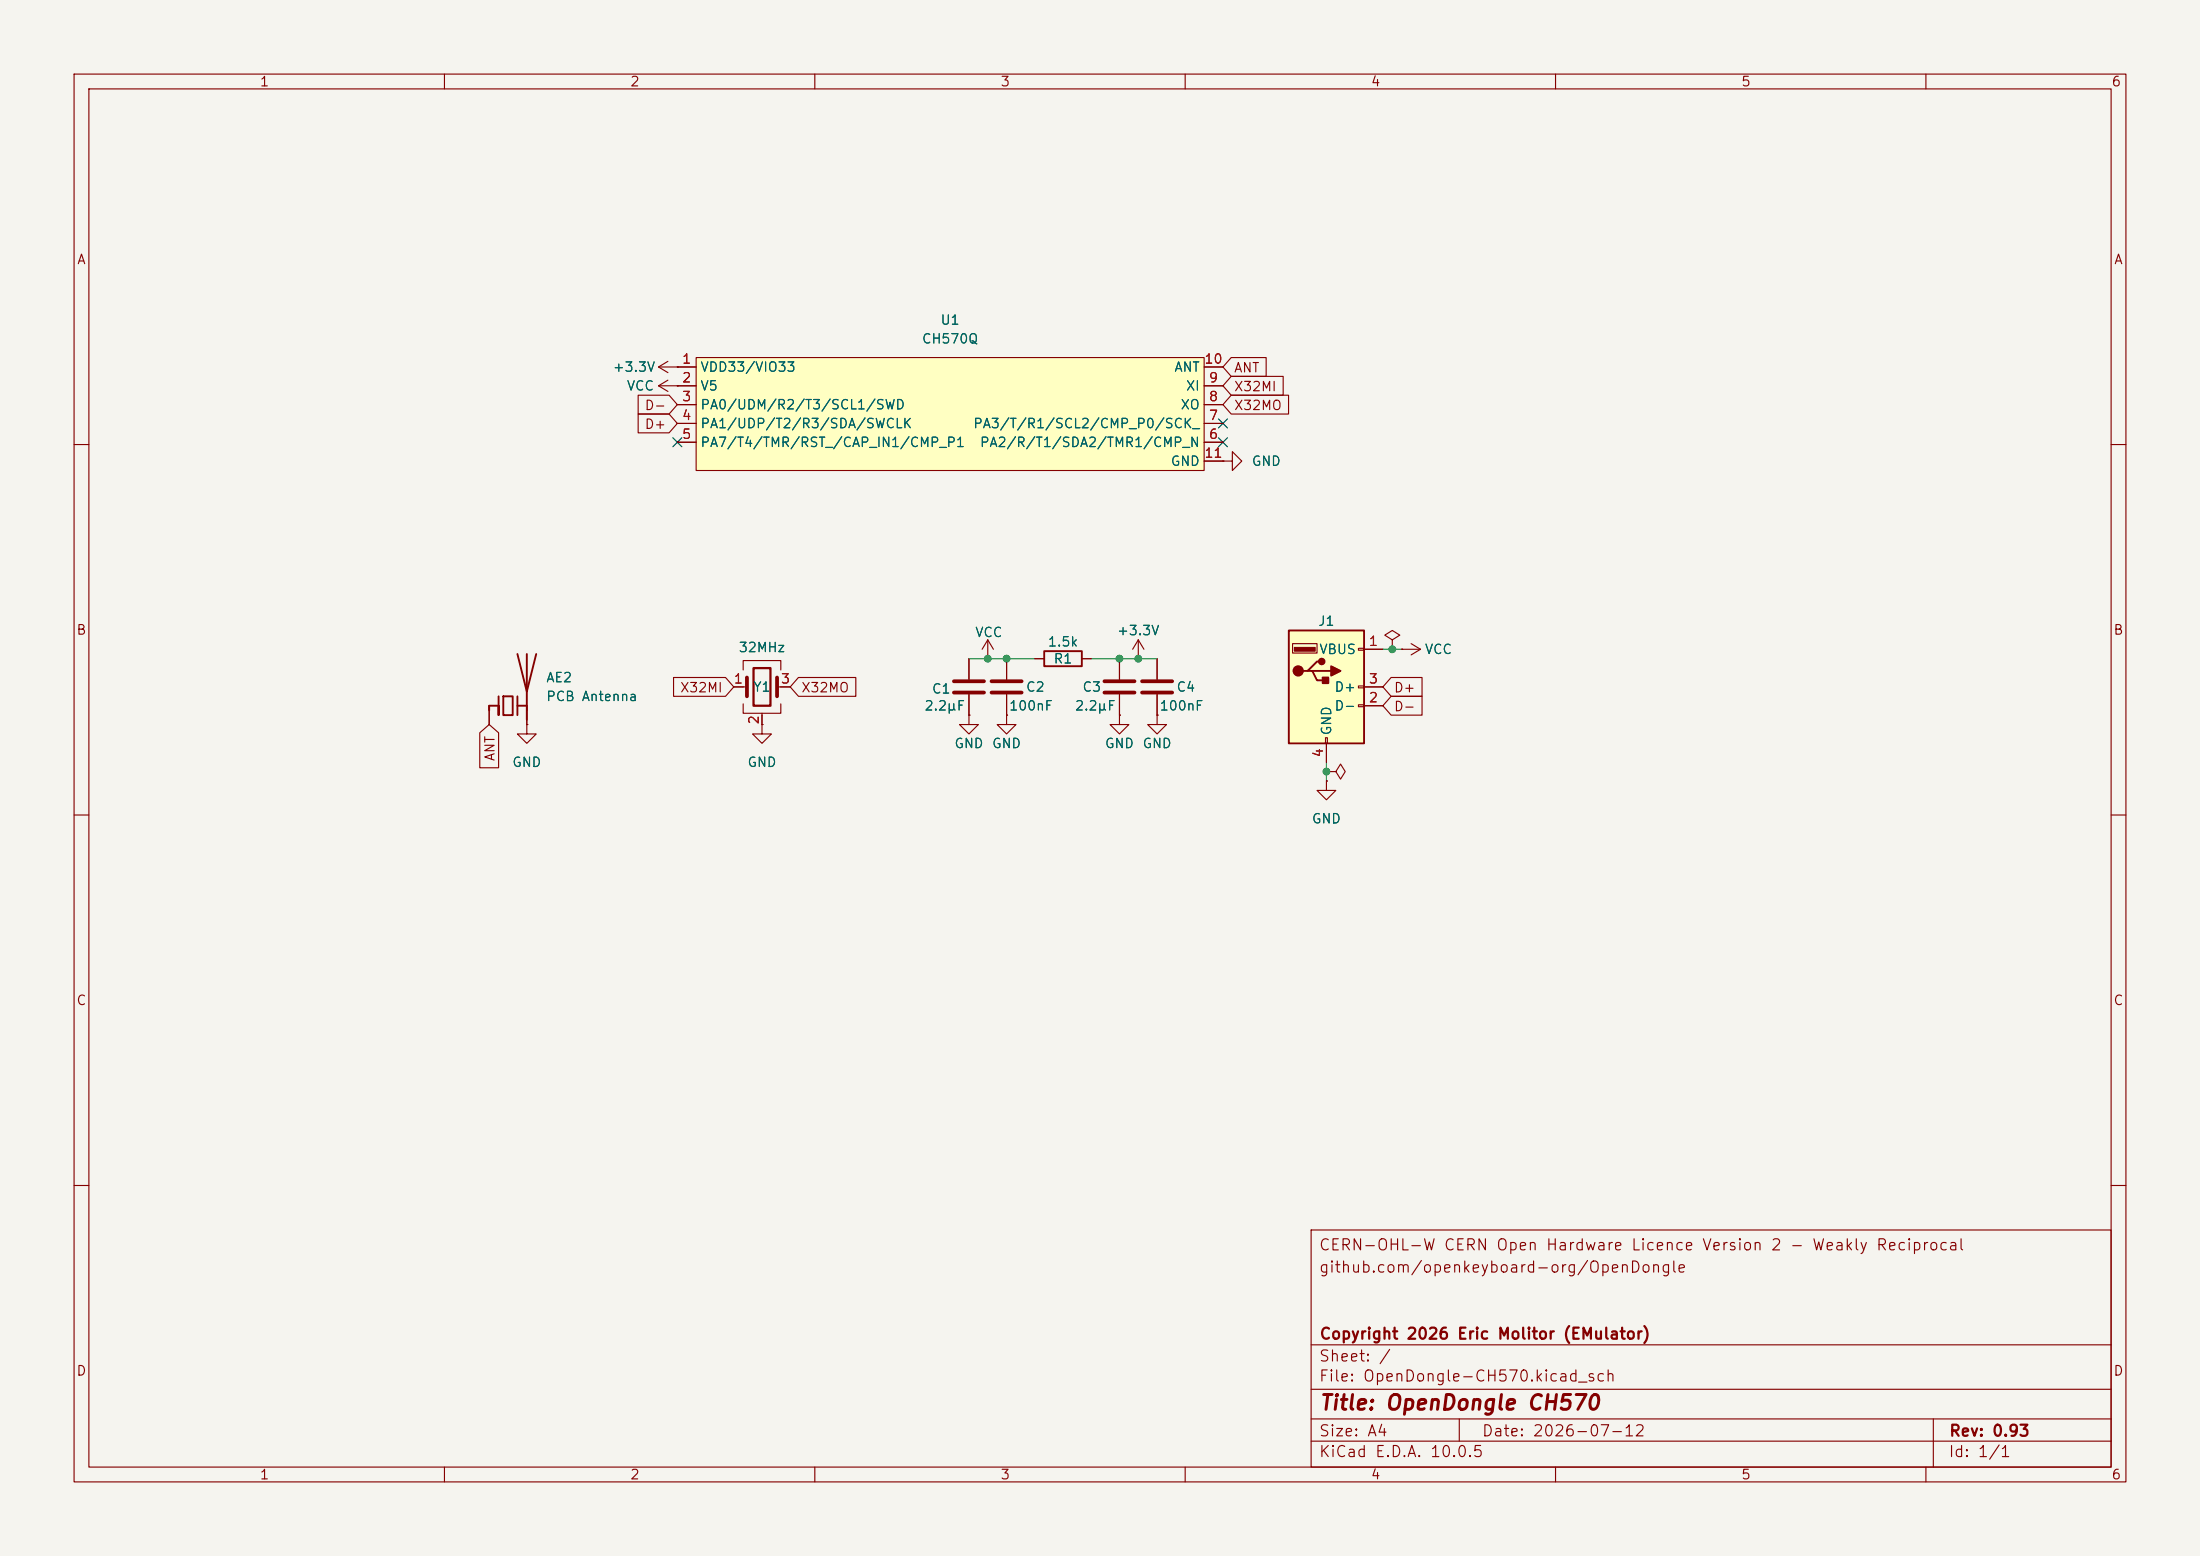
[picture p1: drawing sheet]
(kicad_sch
 (version 20260306)
 (generator "eeschema")
 (generator_version "10.0")
 (paper "A4")
 (title_block
  (title "OpenDongle CH570")
  (date "2026-07-12")
  (rev "0.93")
  (company "Copyright 2026 Eric Molitor (EMulator)")
  (comment 3 "github.com/openkeyboard-org/OpenDongle")
  (comment 4 "CERN-OHL-W CERN Open Hardware Licence Version 2 - Weakly Reciprocal"))
 (lib_symbols
  (symbol "Device:Antenna_Chip"
   (pin_numbers (hide yes))
   (pin_names
    (offset 1.016) (hide yes)) (exclude_from_sim no) (in_bom yes) (on_board yes)
   (in_pos_files yes)
   (duplicate_pin_numbers_are_jumpers no)
   (property "Reference" "AE" (at 0 5.08 0) (show_name no) (do_not_autoplace no) (effects (font (size 1.27 1.27)) (justify right)))
   (property "Value" "Antenna_Chip" (at 0 3.175 0) (show_name no) (do_not_autoplace no) (effects (font (size 1.27 1.27)) (justify right)))
   (property "Footprint" "" (at -2.54 4.445 0) (show_name no) (do_not_autoplace no) (hide yes) (effects (font (size 1.27 1.27))))
   (property "Datasheet" "" (at -2.54 4.445 0) (show_name no) (do_not_autoplace no) (hide yes) (effects (font (size 1.27 1.27))))
   (property "Description" "Ceramic chip antenna with pin for PCB trace" (at 0 0 0) (show_name no) (do_not_autoplace no) (hide yes) (effects (font (size 1.27 1.27))))
   (symbol "Antenna_Chip_0_1"
    (polyline (pts (xy -2.54 0) (xy -2.54 -0.635)) (stroke (width 0.254) (type default)) (fill (type none)))
    (polyline (pts (xy -2.54 0) (xy -1.27 0)) (stroke (width 0.254) (type default)) (fill (type none)))
    (polyline (pts (xy -1.27 1.27) (xy -1.27 -1.27) (xy -1.27 0)) (stroke (width 0.254) (type default)) (fill (type none)))
    (polyline (pts (xy -0.635 1.27) (xy 0.635 1.27) (xy 0.635 -1.27) (xy -0.635 -1.27) (xy -0.635 1.27)) (stroke (width 0.254) (type default)) (fill (type none)))
    (polyline (pts (xy 1.27 1.27) (xy 1.27 -1.27)) (stroke (width 0.254) (type default)) (fill (type none)))
    (polyline (pts (xy 1.27 0) (xy 2.54 0)) (stroke (width 0.254) (type default)) (fill (type none)))
    (polyline (pts (xy 2.54 6.985) (xy 2.54 -1.905)) (stroke (width 0.254) (type default)) (fill (type none)))
    (polyline (pts (xy 2.54 -0.635) (xy 2.54 0)) (stroke (width 0) (type default)) (fill (type none)))
    (polyline (pts (xy 3.81 6.985) (xy 2.54 1.905) (xy 1.27 6.985)) (stroke (width 0.254) (type default)) (fill (type none))))
   (symbol "Antenna_Chip_1_1"
    (pin input line (at -2.54 -2.54 90) (length 2.54) (name "FEED" (effects (font (size 1.27 1.27)))) (number "1" (effects (font (size 1.27 1.27)))))
    (pin passive line (at 2.54 -2.54 90) (length 2.54) (name "PCB_Trace" (effects (font (size 1.27 1.27)))) (number "2" (effects (font (size 1.27 1.27))))))
   (embedded_fonts no))
  (symbol "Device:C"
   (pin_numbers (hide yes))
   (pin_names
    (offset 0.254)) (exclude_from_sim no) (in_bom yes) (on_board yes)
   (in_pos_files yes)
   (duplicate_pin_numbers_are_jumpers no)
   (property "Reference" "C" (at 0.635 2.54 0) (show_name no) (do_not_autoplace no) (effects (font (size 1.27 1.27)) (justify left)))
   (property "Value" "C" (at 0.635 -2.54 0) (show_name no) (do_not_autoplace no) (effects (font (size 1.27 1.27)) (justify left)))
   (property "Footprint" "" (at 0.9652 -3.81 0) (show_name no) (do_not_autoplace no) (hide yes) (effects (font (size 1.27 1.27))))
   (property "Datasheet" "" (at 0 0 0) (show_name no) (do_not_autoplace no) (hide yes) (effects (font (size 1.27 1.27))))
   (property "Description" "Unpolarized capacitor" (at 0 0 0) (show_name no) (do_not_autoplace no) (hide yes) (effects (font (size 1.27 1.27))))
   (symbol "C_0_1"
    (polyline (pts (xy -2.032 0.762) (xy 2.032 0.762)) (stroke (width 0.508) (type default)) (fill (type none)))
    (polyline (pts (xy -2.032 -0.762) (xy 2.032 -0.762)) (stroke (width 0.508) (type default)) (fill (type none))))
   (symbol "C_1_1"
    (pin passive line (at 0 3.81 270) (length 2.794) (name "" (effects (font (size 1.27 1.27)))) (number "1" (effects (font (size 1.27 1.27)))))
    (pin passive line (at 0 -3.81 90) (length 2.794) (name "" (effects (font (size 1.27 1.27)))) (number "2" (effects (font (size 1.27 1.27))))))
   (embedded_fonts no))
  (symbol "Device:Crystal_GND24"
   (pin_names
    (offset 1.016) (hide yes)) (exclude_from_sim no) (in_bom yes) (on_board yes)
   (in_pos_files yes)
   (duplicate_pin_numbers_are_jumpers no)
   (property "Reference" "Y" (at 3.175 5.08 0) (show_name no) (do_not_autoplace no) (effects (font (size 1.27 1.27)) (justify left)))
   (property "Value" "Crystal_GND24" (at 3.175 3.175 0) (show_name no) (do_not_autoplace no) (effects (font (size 1.27 1.27)) (justify left)))
   (property "Footprint" "" (at 0 0 0) (show_name no) (do_not_autoplace no) (hide yes) (effects (font (size 1.27 1.27))))
   (property "Datasheet" "" (at 0 0 0) (show_name no) (do_not_autoplace no) (hide yes) (effects (font (size 1.27 1.27))))
   (property "Description" "Four pin crystal, GND on pins 2 and 4" (at 0 0 0) (show_name no) (do_not_autoplace no) (hide yes) (effects (font (size 1.27 1.27))))
   (property private "KLC_S3.3" "The rectangle is not a symbol body but a graphical element" (at 0 -12.7 0) (show_name yes) (do_not_autoplace no) (hide yes) (effects (font (size 1.27 1.27))))
   (property private "KLC_S4.1" "Some pins are on 50mil grid to make the symbol small" (at 0 -15.24 0) (show_name yes) (do_not_autoplace no) (hide yes) (effects (font (size 1.27 1.27))))
   (symbol "Crystal_GND24_0_1"
    (polyline (pts (xy -2.54 2.286) (xy -2.54 3.556) (xy 2.54 3.556) (xy 2.54 2.286)) (stroke (width 0) (type default)) (fill (type none)))
    (polyline (pts (xy -2.54 0) (xy -2.032 0)) (stroke (width 0) (type default)) (fill (type none)))
    (polyline (pts (xy -2.54 -2.286) (xy -2.54 -3.556) (xy 2.54 -3.556) (xy 2.54 -2.286)) (stroke (width 0) (type default)) (fill (type none)))
    (polyline (pts (xy -2.032 -1.27) (xy -2.032 1.27)) (stroke (width 0.508) (type default)) (fill (type none)))
    (rectangle (start -1.143 2.54) (end 1.143 -2.54) (stroke (width 0.3048) (type default)) (fill (type none)))
    (polyline (pts (xy 0 -3.81) (xy 0 -3.556)) (stroke (width 0) (type default)) (fill (type none)))
    (polyline (pts (xy 2.032 0) (xy 2.54 0)) (stroke (width 0) (type default)) (fill (type none)))
    (polyline (pts (xy 2.032 -1.27) (xy 2.032 1.27)) (stroke (width 0.508) (type default)) (fill (type none))))
   (symbol "Crystal_GND24_1_1"
    (pin passive line (at -3.81 0 0) (length 1.27) (name "1" (effects (font (size 1.27 1.27)))) (number "1" (effects (font (size 1.27 1.27)))))
    (pin passive line (at 0 -5.08 90) (length 1.27) (name "G" (effects (font (size 1.27 1.27)))) (number "2" (effects (font (size 1.27 1.27)))))
    (pin passive line (at 3.81 0 180) (length 1.27) (name "3" (effects (font (size 1.27 1.27)))) (number "3" (effects (font (size 1.27 1.27)))))
    (pin passive line (at 0 -5.08 90) (length 1.27) (hide yes) (name "G" (effects (font (size 1.27 1.27)))) (number "4" (effects (font (size 1.27 1.27))))))
   (embedded_fonts no))
  (symbol "Device:R"
   (pin_numbers (hide yes))
   (pin_names
    (offset 0)) (exclude_from_sim no) (in_bom yes) (on_board yes)
   (in_pos_files yes)
   (duplicate_pin_numbers_are_jumpers no)
   (property "Reference" "R" (at 2.032 0 90) (show_name no) (do_not_autoplace no) (effects (font (size 1.27 1.27))))
   (property "Value" "R" (at 0 0 90) (show_name no) (do_not_autoplace no) (effects (font (size 1.27 1.27))))
   (property "Footprint" "" (at -1.778 0 90) (show_name no) (do_not_autoplace no) (hide yes) (effects (font (size 1.27 1.27))))
   (property "Datasheet" "" (at 0 0 0) (show_name no) (do_not_autoplace no) (hide yes) (effects (font (size 1.27 1.27))))
   (property "Description" "Resistor" (at 0 0 0) (show_name no) (do_not_autoplace no) (hide yes) (effects (font (size 1.27 1.27))))
   (symbol "R_0_1"
    (rectangle (start -1.016 -2.54) (end 1.016 2.54) (stroke (width 0.254) (type default)) (fill (type none))))
   (symbol "R_1_1"
    (pin passive line (at 0 3.81 270) (length 1.27) (name "" (effects (font (size 1.27 1.27)))) (number "1" (effects (font (size 1.27 1.27)))))
    (pin passive line (at 0 -3.81 90) (length 1.27) (name "" (effects (font (size 1.27 1.27)))) (number "2" (effects (font (size 1.27 1.27))))))
   (embedded_fonts no))
  (symbol "OpenDongle:CH570Q" (exclude_from_sim no) (in_bom yes) (on_board yes)
   (in_pos_files yes)
   (duplicate_pin_numbers_are_jumpers no)
   (property "Reference" "U" (at 0 11.43 0) (show_name no) (do_not_autoplace no) (effects (font (size 1.27 1.27))))
   (property "Value" "CH570Q" (at 0 8.89 0) (show_name no) (do_not_autoplace no) (effects (font (size 1.27 1.27))))
   (property "Footprint" "Package_DFN_QFN:DFN-10-1EP_3x3mm_P0.5mm_EP1.7x2.5mm" (at 0.254 2.794 0) (show_name no) (do_not_autoplace no) (hide yes) (effects (font (size 1.27 1.27))))
   (property "Datasheet" "https://www.wch-ic.com/downloads/CH572DS1_PDF.html" (at 0 0 0) (show_name no) (do_not_autoplace no) (hide yes) (effects (font (size 1.27 1.27))))
   (property "Description" "WCH CH570 2.4 GHz wireless RISC-V MCU, DFN-10" (at 0 0 0) (show_name no) (do_not_autoplace no) (hide yes) (effects (font (size 1.27 1.27))))
   (property "LCSC" "C49260680" (at 0 5.08 0) (show_name no) (do_not_autoplace no) (hide yes) (effects (font (size 1.27 1.27))))
   (symbol "CH570Q_1_1"
    (rectangle (start -34.29 6.35) (end 34.29 -8.89) (stroke (width 0) (type solid)) (fill (type background)))
    (pin power_out line (at -36.83 5.08 0) (length 2.54) (name "VDD33/VIO33" (effects (font (size 1.27 1.27)))) (number "1" (effects (font (size 1.27 1.27)))))
    (pin power_in line (at -36.83 2.54 0) (length 2.54) (name "V5" (effects (font (size 1.27 1.27)))) (number "2" (effects (font (size 1.27 1.27)))))
    (pin bidirectional line (at -36.83 0 0) (length 2.54) (name "PA0/UDM/R2/T3/SCL1/SWD" (effects (font (size 1.27 1.27)))) (number "3" (effects (font (size 1.27 1.27)))))
    (pin bidirectional line (at -36.83 -2.54 0) (length 2.54) (name "PA1/UDP/T2/R3/SDA/SWCLK" (effects (font (size 1.27 1.27)))) (number "4" (effects (font (size 1.27 1.27)))))
    (pin bidirectional line (at -36.83 -5.08 0) (length 2.54) (name "PA7/T4/TMR/RST_/CAP_IN1/CMP_P1" (effects (font (size 1.27 1.27)))) (number "5" (effects (font (size 1.27 1.27)))))
    (pin bidirectional line (at 36.83 -5.08 180) (length 2.54) (name "PA2/R/T1/SDA2/TMR1/CMP_N" (effects (font (size 1.27 1.27)))) (number "6" (effects (font (size 1.27 1.27)))))
    (pin bidirectional line (at 36.83 -2.54 180) (length 2.54) (name "PA3/T/R1/SCL2/CMP_P0/SCK_" (effects (font (size 1.27 1.27)))) (number "7" (effects (font (size 1.27 1.27)))))
    (pin bidirectional line (at 36.83 0 180) (length 2.54) (name "XO" (effects (font (size 1.27 1.27)))) (number "8" (effects (font (size 1.27 1.27)))))
    (pin bidirectional line (at 36.83 2.54 180) (length 2.54) (name "XI" (effects (font (size 1.27 1.27)))) (number "9" (effects (font (size 1.27 1.27)))))
    (pin bidirectional line (at 36.83 5.08 180) (length 2.54) (name "ANT" (effects (font (size 1.27 1.27)))) (number "10" (effects (font (size 1.27 1.27)))))
    (pin power_in line (at 36.83 -7.62 180) (length 2.54) (name "GND" (effects (font (size 1.27 1.27)))) (number "11" (effects (font (size 1.27 1.27))))))
   (embedded_fonts no))
  (symbol "OpenDongle:USB_A_PCB_4Pin"
   (pin_names
    (offset 1.016)) (exclude_from_sim no) (in_bom no) (on_board yes)
   (in_pos_files no)
   (duplicate_pin_numbers_are_jumpers no)
   (property "Reference" "J" (at 0 12.7 0) (show_name no) (do_not_autoplace no) (effects (font (size 1.27 1.27))))
   (property "Value" "USB_A_PCB_4Pin" (at 0 10.16 0) (show_name no) (do_not_autoplace no) (effects (font (size 1.27 1.27))))
   (property "Footprint" "OpenDongle:usb-PCB" (at 3.81 -1.27 0) (show_name no) (do_not_autoplace no) (hide yes) (effects (font (size 1.27 1.27))))
   (property "Datasheet" "" (at 3.81 -1.27 0) (show_name no) (do_not_autoplace no) (hide yes) (effects (font (size 1.27 1.27))))
   (property "Description" "Four-contact USB Type-A PCB edge connector" (at 0 0 0) (show_name no) (do_not_autoplace no) (hide yes) (effects (font (size 1.27 1.27))))
   (symbol "USB_A_PCB_4Pin_0_1"
    (rectangle (start -5.08 -7.62) (end 5.08 7.62) (stroke (width 0.254) (type default)) (fill (type background)))
    (circle (center -3.81 2.159) (radius 0.635) (stroke (width 0.254) (type default)) (fill (type outline)))
    (polyline (pts (xy -3.175 2.159) (xy -2.54 2.159) (xy -1.27 3.429) (xy -0.635 3.429)) (stroke (width 0.254) (type default)) (fill (type none)))
    (polyline (pts (xy -2.54 2.159) (xy -1.905 2.159) (xy -1.27 0.889) (xy 0 0.889)) (stroke (width 0.254) (type default)) (fill (type none)))
    (rectangle (start -1.524 4.826) (end -4.318 5.334) (stroke (width 0) (type default)) (fill (type outline)))
    (rectangle (start -1.27 4.572) (end -4.572 5.842) (stroke (width 0) (type default)) (fill (type none)))
    (circle (center -0.635 3.429) (radius 0.381) (stroke (width 0.254) (type default)) (fill (type outline)))
    (rectangle (start -0.127 -7.62) (end 0.127 -6.858) (stroke (width 0) (type default)) (fill (type none)))
    (rectangle (start 0.254 1.27) (end -0.508 0.508) (stroke (width 0.254) (type default)) (fill (type outline)))
    (polyline (pts (xy 0.635 2.794) (xy 0.635 1.524) (xy 1.905 2.159) (xy 0.635 2.794)) (stroke (width 0.254) (type default)) (fill (type outline)))
    (rectangle (start 5.08 4.953) (end 4.318 5.207) (stroke (width 0) (type default)) (fill (type none)))
    (rectangle (start 5.08 -0.127) (end 4.318 0.127) (stroke (width 0) (type default)) (fill (type none)))
    (rectangle (start 5.08 -2.667) (end 4.318 -2.413) (stroke (width 0) (type default)) (fill (type none))))
   (symbol "USB_A_PCB_4Pin_1_1"
    (polyline (pts (xy -1.905 2.159) (xy 0.635 2.159)) (stroke (width 0.254) (type default)) (fill (type none)))
    (pin power_in line (at 7.62 5.08 180) (length 2.54) (name "VBUS" (effects (font (size 1.27 1.27)))) (number "1" (effects (font (size 1.27 1.27)))))
    (pin bidirectional line (at 7.62 -2.54 180) (length 2.54) (name "D-" (effects (font (size 1.27 1.27)))) (number "2" (effects (font (size 1.27 1.27)))))
    (pin bidirectional line (at 7.62 0 180) (length 2.54) (name "D+" (effects (font (size 1.27 1.27)))) (number "3" (effects (font (size 1.27 1.27)))))
    (pin power_in line (at 0 -10.16 90) (length 2.54) (name "GND" (effects (font (size 1.27 1.27)))) (number "4" (effects (font (size 1.27 1.27))))))
   (embedded_fonts no))
  (symbol "power:+3.3V"
   (power global)
   (pin_numbers (hide yes))
   (pin_names
    (offset 0) (hide yes)) (exclude_from_sim no) (in_bom yes) (on_board yes)
   (in_pos_files yes)
   (duplicate_pin_numbers_are_jumpers no)
   (property "Reference" "#PWR" (at 0 -3.81 0) (show_name no) (do_not_autoplace no) (hide yes) (effects (font (size 1.27 1.27))))
   (property "Value" "+3.3V" (at 0 3.556 0) (show_name no) (do_not_autoplace no) (effects (font (size 1.27 1.27))))
   (property "Footprint" "" (at 0 0 0) (show_name no) (do_not_autoplace no) (hide yes) (effects (font (size 1.27 1.27))))
   (property "Datasheet" "" (at 0 0 0) (show_name no) (do_not_autoplace no) (hide yes) (effects (font (size 1.27 1.27))))
   (property "Description" "Power symbol creates a global label with name \"+3.3V\"" (at 0 0 0) (show_name no) (do_not_autoplace no) (hide yes) (effects (font (size 1.27 1.27))))
   (symbol "+3.3V_0_1"
    (polyline (pts (xy -0.762 1.27) (xy 0 2.54)) (stroke (width 0) (type default)) (fill (type none)))
    (polyline (pts (xy 0 2.54) (xy 0.762 1.27)) (stroke (width 0) (type default)) (fill (type none)))
    (polyline (pts (xy 0 0) (xy 0 2.54)) (stroke (width 0) (type default)) (fill (type none))))
   (symbol "+3.3V_1_1"
    (pin power_in line (at 0 0 90) (length 0) (name "" (effects (font (size 1.27 1.27)))) (number "1" (effects (font (size 1.27 1.27))))))
   (embedded_fonts no))
  (symbol "power:GND"
   (power global)
   (pin_numbers (hide yes))
   (pin_names
    (offset 0) (hide yes)) (exclude_from_sim no) (in_bom yes) (on_board yes)
   (in_pos_files yes)
   (duplicate_pin_numbers_are_jumpers no)
   (property "Reference" "#PWR" (at 0 -6.35 0) (show_name no) (do_not_autoplace no) (hide yes) (effects (font (size 1.27 1.27))))
   (property "Value" "GND" (at 0 -3.81 0) (show_name no) (do_not_autoplace no) (effects (font (size 1.27 1.27))))
   (property "Footprint" "" (at 0 0 0) (show_name no) (do_not_autoplace no) (hide yes) (effects (font (size 1.27 1.27))))
   (property "Datasheet" "" (at 0 0 0) (show_name no) (do_not_autoplace no) (hide yes) (effects (font (size 1.27 1.27))))
   (property "Description" "Power symbol creates a global label with name \"GND\" , ground" (at 0 0 0) (show_name no) (do_not_autoplace no) (hide yes) (effects (font (size 1.27 1.27))))
   (symbol "GND_0_1"
    (polyline (pts (xy 0 0) (xy 0 -1.27) (xy 1.27 -1.27) (xy 0 -2.54) (xy -1.27 -1.27) (xy 0 -1.27)) (stroke (width 0) (type default)) (fill (type none))))
   (symbol "GND_1_1"
    (pin power_in line (at 0 0 270) (length 0) (name "" (effects (font (size 1.27 1.27)))) (number "1" (effects (font (size 1.27 1.27))))))
   (embedded_fonts no))
  (symbol "power:PWR_FLAG"
   (power global)
   (pin_numbers (hide yes))
   (pin_names
    (offset 0) (hide yes)) (exclude_from_sim no) (in_bom yes) (on_board yes)
   (in_pos_files yes)
   (duplicate_pin_numbers_are_jumpers no)
   (property "Reference" "#FLG" (at 0 1.905 0) (show_name no) (do_not_autoplace no) (hide yes) (effects (font (size 1.27 1.27))))
   (property "Value" "PWR_FLAG" (at 0 3.81 0) (show_name no) (do_not_autoplace no) (effects (font (size 1.27 1.27))))
   (property "Footprint" "" (at 0 0 0) (show_name no) (do_not_autoplace no) (hide yes) (effects (font (size 1.27 1.27))))
   (property "Datasheet" "" (at 0 0 0) (show_name no) (do_not_autoplace no) (hide yes) (effects (font (size 1.27 1.27))))
   (property "Description" "Special symbol for telling ERC where power comes from" (at 0 0 0) (show_name no) (do_not_autoplace no) (hide yes) (effects (font (size 1.27 1.27))))
   (symbol "PWR_FLAG_0_0"
    (pin power_out line (at 0 0 90) (length 0) (name "" (effects (font (size 1.27 1.27)))) (number "1" (effects (font (size 1.27 1.27))))))
   (symbol "PWR_FLAG_0_1"
    (polyline (pts (xy 0 0) (xy 0 1.27) (xy -1.016 1.905) (xy 0 2.54) (xy 1.016 1.905) (xy 0 1.27)) (stroke (width 0) (type default)) (fill (type none))))
   (embedded_fonts no))
  (symbol "power:VCC"
   (power global)
   (pin_numbers (hide yes))
   (pin_names
    (offset 0) (hide yes)) (exclude_from_sim no) (in_bom yes) (on_board yes)
   (in_pos_files yes)
   (duplicate_pin_numbers_are_jumpers no)
   (property "Reference" "#PWR" (at 0 -3.81 0) (show_name no) (do_not_autoplace no) (hide yes) (effects (font (size 1.27 1.27))))
   (property "Value" "VCC" (at 0 3.556 0) (show_name no) (do_not_autoplace no) (effects (font (size 1.27 1.27))))
   (property "Footprint" "" (at 0 0 0) (show_name no) (do_not_autoplace no) (hide yes) (effects (font (size 1.27 1.27))))
   (property "Datasheet" "" (at 0 0 0) (show_name no) (do_not_autoplace no) (hide yes) (effects (font (size 1.27 1.27))))
   (property "Description" "Power symbol creates a global label with name \"VCC\"" (at 0 0 0) (show_name no) (do_not_autoplace no) (hide yes) (effects (font (size 1.27 1.27))))
   (symbol "VCC_0_1"
    (polyline (pts (xy -0.762 1.27) (xy 0 2.54)) (stroke (width 0) (type default)) (fill (type none)))
    (polyline (pts (xy 0 2.54) (xy 0.762 1.27)) (stroke (width 0) (type default)) (fill (type none)))
    (polyline (pts (xy 0 0) (xy 0 2.54)) (stroke (width 0) (type default)) (fill (type none))))
   (symbol "VCC_1_1"
    (pin power_in line (at 0 0 90) (length 0) (name "" (effects (font (size 1.27 1.27)))) (number "1" (effects (font (size 1.27 1.27))))))
   (embedded_fonts no)))
 (junction
  (at 133.35 88.9)
  (diameter 0)
  (color 0 0 0 0))
 (junction
  (at 151.13 88.9)
  (diameter 0)
  (color 0 0 0 0))
 (junction
  (at 135.89 88.9)
  (diameter 0)
  (color 0 0 0 0))
 (junction
  (at 179.07 104.14)
  (diameter 0)
  (color 0 0 0 0))
 (junction
  (at 187.96 87.63)
  (diameter 0)
  (color 0 0 0 0))
 (junction
  (at 153.67 88.9)
  (diameter 0)
  (color 0 0 0 0))
 (no_connect
  (at 165.1 59.69))
 (no_connect
  (at 91.44 59.69))
 (no_connect
  (at 165.1 57.15))
 (wire
  (pts (xy 133.35 88.9) (xy 135.89 88.9))
  (stroke (width 0) (type default)))
 (wire
  (pts (xy 187.96 87.63) (xy 189.23 87.63))
  (stroke (width 0) (type default)))
 (wire
  (pts (xy 135.89 88.9) (xy 139.7 88.9))
  (stroke (width 0) (type default)))
 (wire
  (pts (xy 179.07 104.14) (xy 179.07 105.41))
  (stroke (width 0) (type default)))
 (wire
  (pts (xy 130.81 88.9) (xy 133.35 88.9))
  (stroke (width 0) (type default)))
 (wire
  (pts (xy 179.07 102.87) (xy 179.07 104.14))
  (stroke (width 0) (type default)))
 (wire
  (pts (xy 153.67 88.9) (xy 156.21 88.9))
  (stroke (width 0) (type default)))
 (wire
  (pts (xy 147.32 88.9) (xy 151.13 88.9))
  (stroke (width 0) (type default)))
 (wire
  (pts (xy 186.69 87.63) (xy 187.96 87.63))
  (stroke (width 0) (type default)))
 (wire
  (pts (xy 151.13 88.9) (xy 153.67 88.9))
  (stroke (width 0) (type default)))
 (global_label "X32MO"
  (shape input)
  (at 106.68 92.71 0)
  (fields_autoplaced yes)
  (effects (font (size 1.27 1.27)) (justify left))
  (property "Intersheetrefs" "${INTERSHEET_REFS}" (at 116.0756 92.71 0) (hide yes) (show_name no) (do_not_autoplace no) (effects (font (size 1.27 1.27)) (justify left))))
 (global_label "ANT"
  (shape input)
  (at 66.04 97.79 270)
  (fields_autoplaced yes)
  (effects (font (size 1.27 1.27)) (justify right))
  (property "Intersheetrefs" "${INTERSHEET_REFS}" (at 66.04 104.1619 90) (hide yes) (show_name no) (do_not_autoplace no) (effects (font (size 1.27 1.27)) (justify right))))
 (global_label "ANT"
  (shape input)
  (at 165.1 49.53 0)
  (fields_autoplaced yes)
  (effects (font (size 1.27 1.27)) (justify left))
  (property "Intersheetrefs" "${INTERSHEET_REFS}" (at 171.4719 49.53 0) (hide yes) (show_name no) (do_not_autoplace no) (effects (font (size 1.27 1.27)) (justify left))))
 (global_label "X32MI"
  (shape input)
  (at 99.06 92.71 180)
  (fields_autoplaced yes)
  (effects (font (size 1.27 1.27)) (justify right))
  (property "Intersheetrefs" "${INTERSHEET_REFS}" (at 90.3901 92.71 0) (hide yes) (show_name no) (do_not_autoplace no) (effects (font (size 1.27 1.27)) (justify right))))
 (global_label "D-"
  (shape input)
  (at 91.44 54.61 180)
  (fields_autoplaced yes)
  (effects (font (size 1.27 1.27)) (justify right))
  (property "Intersheetrefs" "${INTERSHEET_REFS}" (at 85.6124 54.61 0) (hide yes) (show_name no) (do_not_autoplace no) (effects (font (size 1.27 1.27)) (justify right))))
 (global_label "D-"
  (shape input)
  (at 186.69 95.25 0)
  (fields_autoplaced yes)
  (effects (font (size 1.27 1.27)) (justify left))
  (property "Intersheetrefs" "${INTERSHEET_REFS}" (at 192.5176 95.25 0) (hide yes) (show_name no) (do_not_autoplace no) (effects (font (size 1.27 1.27)) (justify left))))
 (global_label "X32MI"
  (shape input)
  (at 165.1 52.07 0)
  (fields_autoplaced yes)
  (effects (font (size 1.27 1.27)) (justify left))
  (property "Intersheetrefs" "${INTERSHEET_REFS}" (at 173.7699 52.07 0) (hide yes) (show_name no) (do_not_autoplace no) (effects (font (size 1.27 1.27)) (justify left))))
 (global_label "D+"
  (shape input)
  (at 91.44 57.15 180)
  (fields_autoplaced yes)
  (effects (font (size 1.27 1.27)) (justify right))
  (property "Intersheetrefs" "${INTERSHEET_REFS}" (at 85.6124 57.15 0) (hide yes) (show_name no) (do_not_autoplace no) (effects (font (size 1.27 1.27)) (justify right))))
 (global_label "X32MO"
  (shape input)
  (at 165.1 54.61 0)
  (fields_autoplaced yes)
  (effects (font (size 1.27 1.27)) (justify left))
  (property "Intersheetrefs" "${INTERSHEET_REFS}" (at 174.4956 54.61 0) (hide yes) (show_name no) (do_not_autoplace no) (effects (font (size 1.27 1.27)) (justify left))))
 (global_label "D+"
  (shape input)
  (at 186.69 92.71 0)
  (fields_autoplaced yes)
  (effects (font (size 1.27 1.27)) (justify left))
  (property "Intersheetrefs" "${INTERSHEET_REFS}" (at 192.5176 92.71 0) (hide yes) (show_name no) (do_not_autoplace no) (effects (font (size 1.27 1.27)) (justify left))))
 (symbol
  (lib_id "power:GND")
  (at 151.13 96.52 0)
  (unit 1)
  (body_style 1)
  (exclude_from_sim no)
  (in_bom yes)
  (on_board yes)
  (in_pos_files yes)
  (dnp no)
  (property "Reference" "#PWR018" (at 151.13 102.87 0) (hide yes) (show_name no) (do_not_autoplace no) (effects (font (size 1.27 1.27))))
  (property "Value" "GND" (at 151.13 100.33 0) (show_name no) (do_not_autoplace no) (effects (font (size 1.27 1.27))))
  (property "Footprint" "" (at 151.13 96.52 0) (hide yes) (show_name no) (do_not_autoplace no) (effects (font (size 1.27 1.27))))
  (property "Datasheet" "" (at 151.13 96.52 0) (hide yes) (show_name no) (do_not_autoplace no) (effects (font (size 1.27 1.27))))
  (property "Description" "Power symbol creates a global label with name \"GND\" , ground" (at 151.13 96.52 0) (hide yes) (show_name no) (do_not_autoplace no) (effects (font (size 1.27 1.27))))
  (pin "1"))
 (symbol
  (lib_id "OpenDongle:CH570Q")
  (at 128.27 54.61 0)
  (unit 1)
  (body_style 1)
  (exclude_from_sim no)
  (in_bom yes)
  (on_board yes)
  (in_pos_files yes)
  (dnp no)
  (fields_autoplaced yes)
  (property "Reference" "U1" (at 128.27 43.18 0) (show_name no) (do_not_autoplace no) (effects (font (size 1.27 1.27))))
  (property "Value" "CH570Q" (at 128.27 45.72 0) (show_name no) (do_not_autoplace no) (effects (font (size 1.27 1.27))))
  (property "Footprint" "Package_DFN_QFN:DFN-10-1EP_3x3mm_P0.5mm_EP1.7x2.5mm" (at 128.524 51.816 0) (hide yes) (show_name no) (do_not_autoplace no) (effects (font (size 1.27 1.27))))
  (property "Datasheet" "" (at 128.27 54.61 0) (hide yes) (show_name no) (do_not_autoplace no) (effects (font (size 1.27 1.27))))
  (property "Description" "" (at 128.27 54.61 0) (hide yes) (show_name no) (do_not_autoplace no) (effects (font (size 1.27 1.27))))
  (property "LCSC" "C49260680" (at 128.27 49.53 0) (hide yes) (show_name no) (do_not_autoplace no) (effects (font (size 1.27 1.27))))
  (pin "1")
  (pin "8")
  (pin "11")
  (pin "9")
  (pin "2")
  (pin "4")
  (pin "5")
  (pin "10")
  (pin "6")
  (pin "3")
  (pin "7"))
 (symbol
  (lib_id "Device:Crystal_GND24")
  (at 102.87 92.71 0)
  (unit 1)
  (body_style 1)
  (exclude_from_sim no)
  (in_bom yes)
  (on_board yes)
  (in_pos_files yes)
  (dnp no)
  (property "Reference" "Y1" (at 102.87 92.71 0) (show_name no) (do_not_autoplace no) (effects (font (size 1.27 1.27))))
  (property "Value" "32MHz" (at 102.87 87.376 0) (show_name no) (do_not_autoplace no) (effects (font (size 1.27 1.27))))
  (property "Footprint" "Crystal:Crystal_SMD_2016-4Pin_2.0x1.6mm" (at 102.87 92.71 0) (hide yes) (show_name no) (do_not_autoplace no) (effects (font (size 1.27 1.27))))
  (property "Datasheet" "" (at 102.87 92.71 0) (hide yes) (show_name no) (do_not_autoplace no) (effects (font (size 1.27 1.27))))
  (property "Description" "Four pin crystal, GND on pins 2 and 4" (at 102.87 92.71 0) (hide yes) (show_name no) (do_not_autoplace no) (effects (font (size 1.27 1.27))))
  (property "LCSC" "C37635332" (at 102.87 92.71 0) (hide yes) (show_name no) (do_not_autoplace no) (effects (font (size 1.27 1.27))))
  (pin "1")
  (pin "2")
  (pin "4")
  (pin "3"))
 (symbol
  (lib_id "power:GND")
  (at 179.07 105.41 0)
  (unit 1)
  (body_style 1)
  (exclude_from_sim no)
  (in_bom yes)
  (on_board yes)
  (in_pos_files yes)
  (dnp no)
  (fields_autoplaced yes)
  (property "Reference" "#PWR010" (at 179.07 111.76 0) (hide yes) (show_name no) (do_not_autoplace no) (effects (font (size 1.27 1.27))))
  (property "Value" "GND" (at 179.07 110.49 0) (show_name no) (do_not_autoplace no) (effects (font (size 1.27 1.27))))
  (property "Footprint" "" (at 179.07 105.41 0) (hide yes) (show_name no) (do_not_autoplace no) (effects (font (size 1.27 1.27))))
  (property "Datasheet" "" (at 179.07 105.41 0) (hide yes) (show_name no) (do_not_autoplace no) (effects (font (size 1.27 1.27))))
  (property "Description" "Power symbol creates a global label with name \"GND\" , ground" (at 179.07 105.41 0) (hide yes) (show_name no) (do_not_autoplace no) (effects (font (size 1.27 1.27))))
  (pin "1"))
 (symbol
  (lib_id "Device:C")
  (at 151.13 92.71 0)
  (unit 1)
  (body_style 1)
  (exclude_from_sim no)
  (in_bom yes)
  (on_board yes)
  (in_pos_files yes)
  (dnp no)
  (property "Reference" "C3" (at 146.05 92.71 0) (show_name no) (do_not_autoplace no) (effects (font (size 1.27 1.27)) (justify left)))
  (property "Value" "2.2µF" (at 145.034 95.25 0) (show_name no) (do_not_autoplace no) (effects (font (size 1.27 1.27)) (justify left)))
  (property "Footprint" "Capacitor_SMD:C_0603_1608Metric" (at 152.0952 96.52 0) (hide yes) (show_name no) (do_not_autoplace no) (effects (font (size 1.27 1.27))))
  (property "Datasheet" "" (at 151.13 92.71 0) (hide yes) (show_name no) (do_not_autoplace no) (effects (font (size 1.27 1.27))))
  (property "Description" "Unpolarized capacitor" (at 151.13 92.71 0) (hide yes) (show_name no) (do_not_autoplace no) (effects (font (size 1.27 1.27))))
  (property "LCSC" "C23630" (at 151.13 92.71 0) (hide yes) (show_name no) (do_not_autoplace no) (effects (font (size 1.27 1.27))))
  (pin "2")
  (pin "1"))
 (symbol
  (lib_id "Device:C")
  (at 135.89 92.71 0)
  (unit 1)
  (body_style 1)
  (exclude_from_sim no)
  (in_bom yes)
  (on_board yes)
  (in_pos_files yes)
  (dnp no)
  (property "Reference" "C2" (at 138.43 92.71 0) (show_name no) (do_not_autoplace no) (effects (font (size 1.27 1.27)) (justify left)))
  (property "Value" "100nF" (at 136.144 95.25 0) (show_name no) (do_not_autoplace no) (effects (font (size 1.27 1.27)) (justify left)))
  (property "Footprint" "Capacitor_SMD:C_0603_1608Metric" (at 136.8552 96.52 0) (hide yes) (show_name no) (do_not_autoplace no) (effects (font (size 1.27 1.27))))
  (property "Datasheet" "" (at 135.89 92.71 0) (hide yes) (show_name no) (do_not_autoplace no) (effects (font (size 1.27 1.27))))
  (property "Description" "Unpolarized capacitor" (at 135.89 92.71 0) (hide yes) (show_name no) (do_not_autoplace no) (effects (font (size 1.27 1.27))))
  (property "LCSC" "C14663" (at 135.89 92.71 0) (hide yes) (show_name no) (do_not_autoplace no) (effects (font (size 1.27 1.27))))
  (pin "2")
  (pin "1"))
 (symbol
  (lib_id "power:VCC")
  (at 189.23 87.63 270)
  (unit 1)
  (body_style 1)
  (exclude_from_sim no)
  (in_bom yes)
  (on_board yes)
  (in_pos_files yes)
  (dnp no)
  (property "Reference" "#PWR011" (at 185.42 87.63 0) (hide yes) (show_name no) (do_not_autoplace no) (effects (font (size 1.27 1.27))))
  (property "Value" "VCC" (at 192.278 87.63 90) (show_name no) (do_not_autoplace no) (effects (font (size 1.27 1.27)) (justify left)))
  (property "Footprint" "" (at 189.23 87.63 0) (hide yes) (show_name no) (do_not_autoplace no) (effects (font (size 1.27 1.27))))
  (property "Datasheet" "" (at 189.23 87.63 0) (hide yes) (show_name no) (do_not_autoplace no) (effects (font (size 1.27 1.27))))
  (property "Description" "Power symbol creates a global label with name \"VCC\"" (at 189.23 87.63 0) (hide yes) (show_name no) (do_not_autoplace no) (effects (font (size 1.27 1.27))))
  (pin "1"))
 (symbol
  (lib_id "power:GND")
  (at 130.81 96.52 0)
  (unit 1)
  (body_style 1)
  (exclude_from_sim no)
  (in_bom yes)
  (on_board yes)
  (in_pos_files yes)
  (dnp no)
  (property "Reference" "#PWR016" (at 130.81 102.87 0) (hide yes) (show_name no) (do_not_autoplace no) (effects (font (size 1.27 1.27))))
  (property "Value" "GND" (at 130.81 100.33 0) (show_name no) (do_not_autoplace no) (effects (font (size 1.27 1.27))))
  (property "Footprint" "" (at 130.81 96.52 0) (hide yes) (show_name no) (do_not_autoplace no) (effects (font (size 1.27 1.27))))
  (property "Datasheet" "" (at 130.81 96.52 0) (hide yes) (show_name no) (do_not_autoplace no) (effects (font (size 1.27 1.27))))
  (property "Description" "Power symbol creates a global label with name \"GND\" , ground" (at 130.81 96.52 0) (hide yes) (show_name no) (do_not_autoplace no) (effects (font (size 1.27 1.27))))
  (pin "1"))
 (symbol
  (lib_id "Device:R")
  (at 143.51 88.9 90)
  (unit 1)
  (body_style 1)
  (exclude_from_sim no)
  (in_bom yes)
  (on_board yes)
  (in_pos_files yes)
  (dnp no)
  (property "Reference" "R1" (at 143.51 88.9 90) (show_name no) (do_not_autoplace no) (effects (font (size 1.27 1.27))))
  (property "Value" "1.5k" (at 143.51 86.614 90) (show_name no) (do_not_autoplace no) (effects (font (size 1.27 1.27))))
  (property "Footprint" "Resistor_SMD:R_0603_1608Metric" (at 143.51 90.678 90) (hide yes) (show_name no) (do_not_autoplace no) (effects (font (size 1.27 1.27))))
  (property "Datasheet" "" (at 143.51 88.9 0) (hide yes) (show_name no) (do_not_autoplace no) (effects (font (size 1.27 1.27))))
  (property "Description" "Resistor" (at 143.51 88.9 0) (hide yes) (show_name no) (do_not_autoplace no) (effects (font (size 1.27 1.27))))
  (property "LCSC" "C22843" (at 143.51 88.9 90) (hide yes) (show_name no) (do_not_autoplace no) (effects (font (size 1.27 1.27))))
  (pin "1")
  (pin "2"))
 (symbol
  (lib_id "Device:Antenna_Chip")
  (at 68.58 95.25 0)
  (unit 1)
  (body_style 1)
  (exclude_from_sim no)
  (in_bom no)
  (on_board yes)
  (in_pos_files no)
  (dnp no)
  (fields_autoplaced yes)
  (property "Reference" "AE2" (at 73.66 91.4399 0) (show_name no) (do_not_autoplace no) (effects (font (size 1.27 1.27)) (justify left)))
  (property "Value" "PCB Antenna" (at 73.66 93.9799 0) (show_name no) (do_not_autoplace no) (effects (font (size 1.27 1.27)) (justify left)))
  (property "Footprint" "OpenDongle:ANT-F-2-2.4G-0.8MM-FR4-WCH" (at 66.04 90.805 0) (hide yes) (show_name no) (do_not_autoplace no) (effects (font (size 1.27 1.27))))
  (property "Datasheet" "" (at 66.04 90.805 0) (hide yes) (show_name no) (do_not_autoplace no) (effects (font (size 1.27 1.27))))
  (property "Description" "Ceramic chip antenna with pin for PCB trace" (at 68.58 95.25 0) (hide yes) (show_name no) (do_not_autoplace no) (effects (font (size 1.27 1.27))))
  (pin "2")
  (pin "1"))
 (symbol
  (lib_id "power:VCC")
  (at 91.44 52.07 90)
  (unit 1)
  (body_style 1)
  (exclude_from_sim no)
  (in_bom yes)
  (on_board yes)
  (in_pos_files yes)
  (dnp no)
  (property "Reference" "#PWR014" (at 95.25 52.07 0) (hide yes) (show_name no) (do_not_autoplace no) (effects (font (size 1.27 1.27))))
  (property "Value" "VCC" (at 88.392 52.07 90) (show_name no) (do_not_autoplace no) (effects (font (size 1.27 1.27)) (justify left)))
  (property "Footprint" "" (at 91.44 52.07 0) (hide yes) (show_name no) (do_not_autoplace no) (effects (font (size 1.27 1.27))))
  (property "Datasheet" "" (at 91.44 52.07 0) (hide yes) (show_name no) (do_not_autoplace no) (effects (font (size 1.27 1.27))))
  (property "Description" "Power symbol creates a global label with name \"VCC\"" (at 91.44 52.07 0) (hide yes) (show_name no) (do_not_autoplace no) (effects (font (size 1.27 1.27))))
  (pin "1"))
 (symbol
  (lib_id "power:GND")
  (at 71.12 97.79 0)
  (unit 1)
  (body_style 1)
  (exclude_from_sim no)
  (in_bom yes)
  (on_board yes)
  (in_pos_files yes)
  (dnp no)
  (fields_autoplaced yes)
  (property "Reference" "#PWR09" (at 71.12 104.14 0) (hide yes) (show_name no) (do_not_autoplace no) (effects (font (size 1.27 1.27))))
  (property "Value" "GND" (at 71.12 102.87 0) (show_name no) (do_not_autoplace no) (effects (font (size 1.27 1.27))))
  (property "Footprint" "" (at 71.12 97.79 0) (hide yes) (show_name no) (do_not_autoplace no) (effects (font (size 1.27 1.27))))
  (property "Datasheet" "" (at 71.12 97.79 0) (hide yes) (show_name no) (do_not_autoplace no) (effects (font (size 1.27 1.27))))
  (property "Description" "Power symbol creates a global label with name \"GND\" , ground" (at 71.12 97.79 0) (hide yes) (show_name no) (do_not_autoplace no) (effects (font (size 1.27 1.27))))
  (pin "1"))
 (symbol
  (lib_id "power:GND")
  (at 135.89 96.52 0)
  (unit 1)
  (body_style 1)
  (exclude_from_sim no)
  (in_bom yes)
  (on_board yes)
  (in_pos_files yes)
  (dnp no)
  (property "Reference" "#PWR07" (at 135.89 102.87 0) (hide yes) (show_name no) (do_not_autoplace no) (effects (font (size 1.27 1.27))))
  (property "Value" "GND" (at 135.89 100.33 0) (show_name no) (do_not_autoplace no) (effects (font (size 1.27 1.27))))
  (property "Footprint" "" (at 135.89 96.52 0) (hide yes) (show_name no) (do_not_autoplace no) (effects (font (size 1.27 1.27))))
  (property "Datasheet" "" (at 135.89 96.52 0) (hide yes) (show_name no) (do_not_autoplace no) (effects (font (size 1.27 1.27))))
  (property "Description" "Power symbol creates a global label with name \"GND\" , ground" (at 135.89 96.52 0) (hide yes) (show_name no) (do_not_autoplace no) (effects (font (size 1.27 1.27))))
  (pin "1"))
 (symbol
  (lib_id "power:PWR_FLAG")
  (at 187.96 87.63 0)
  (unit 1)
  (body_style 1)
  (exclude_from_sim no)
  (in_bom yes)
  (on_board yes)
  (in_pos_files yes)
  (dnp no)
  (fields_autoplaced yes)
  (property "Reference" "#FLG01" (at 187.96 85.725 0) (hide yes) (show_name no) (do_not_autoplace no) (effects (font (size 1.27 1.27))))
  (property "Value" "PWR_FLAG" (at 187.96 82.55 0) (hide yes) (show_name no) (do_not_autoplace no) (effects (font (size 1.27 1.27))))
  (property "Footprint" "" (at 187.96 87.63 0) (hide yes) (show_name no) (do_not_autoplace no) (effects (font (size 1.27 1.27))))
  (property "Datasheet" "" (at 187.96 87.63 0) (hide yes) (show_name no) (do_not_autoplace no) (effects (font (size 1.27 1.27))))
  (property "Description" "Special symbol for telling ERC where power comes from" (at 187.96 87.63 0) (hide yes) (show_name no) (do_not_autoplace no) (effects (font (size 1.27 1.27))))
  (pin "1"))
 (symbol
  (lib_id "Device:C")
  (at 156.21 92.71 0)
  (unit 1)
  (body_style 1)
  (exclude_from_sim no)
  (in_bom yes)
  (on_board yes)
  (in_pos_files yes)
  (dnp no)
  (property "Reference" "C4" (at 158.75 92.71 0) (show_name no) (do_not_autoplace no) (effects (font (size 1.27 1.27)) (justify left)))
  (property "Value" "100nF" (at 156.464 95.25 0) (show_name no) (do_not_autoplace no) (effects (font (size 1.27 1.27)) (justify left)))
  (property "Footprint" "Capacitor_SMD:C_0603_1608Metric" (at 157.1752 96.52 0) (hide yes) (show_name no) (do_not_autoplace no) (effects (font (size 1.27 1.27))))
  (property "Datasheet" "" (at 156.21 92.71 0) (hide yes) (show_name no) (do_not_autoplace no) (effects (font (size 1.27 1.27))))
  (property "Description" "Unpolarized capacitor" (at 156.21 92.71 0) (hide yes) (show_name no) (do_not_autoplace no) (effects (font (size 1.27 1.27))))
  (property "LCSC" "C14663" (at 156.21 92.71 0) (hide yes) (show_name no) (do_not_autoplace no) (effects (font (size 1.27 1.27))))
  (pin "2")
  (pin "1"))
 (symbol
  (lib_id "power:PWR_FLAG")
  (at 179.07 104.14 270)
  (unit 1)
  (body_style 1)
  (exclude_from_sim no)
  (in_bom yes)
  (on_board yes)
  (in_pos_files yes)
  (dnp no)
  (fields_autoplaced yes)
  (property "Reference" "#FLG02" (at 180.975 104.14 0) (hide yes) (show_name no) (do_not_autoplace no) (effects (font (size 1.27 1.27))))
  (property "Value" "PWR_FLAG" (at 182.88 104.1401 90) (hide yes) (show_name no) (do_not_autoplace no) (effects (font (size 1.27 1.27)) (justify left)))
  (property "Footprint" "" (at 179.07 104.14 0) (hide yes) (show_name no) (do_not_autoplace no) (effects (font (size 1.27 1.27))))
  (property "Datasheet" "" (at 179.07 104.14 0) (hide yes) (show_name no) (do_not_autoplace no) (effects (font (size 1.27 1.27))))
  (property "Description" "Special symbol for telling ERC where power comes from" (at 179.07 104.14 0) (hide yes) (show_name no) (do_not_autoplace no) (effects (font (size 1.27 1.27))))
  (pin "1"))
 (symbol
  (lib_id "power:GND")
  (at 156.21 96.52 0)
  (unit 1)
  (body_style 1)
  (exclude_from_sim no)
  (in_bom yes)
  (on_board yes)
  (in_pos_files yes)
  (dnp no)
  (property "Reference" "#PWR017" (at 156.21 102.87 0) (hide yes) (show_name no) (do_not_autoplace no) (effects (font (size 1.27 1.27))))
  (property "Value" "GND" (at 156.21 100.33 0) (show_name no) (do_not_autoplace no) (effects (font (size 1.27 1.27))))
  (property "Footprint" "" (at 156.21 96.52 0) (hide yes) (show_name no) (do_not_autoplace no) (effects (font (size 1.27 1.27))))
  (property "Datasheet" "" (at 156.21 96.52 0) (hide yes) (show_name no) (do_not_autoplace no) (effects (font (size 1.27 1.27))))
  (property "Description" "Power symbol creates a global label with name \"GND\" , ground" (at 156.21 96.52 0) (hide yes) (show_name no) (do_not_autoplace no) (effects (font (size 1.27 1.27))))
  (pin "1"))
 (symbol
  (lib_id "power:GND")
  (at 102.87 97.79 0)
  (unit 1)
  (body_style 1)
  (exclude_from_sim no)
  (in_bom yes)
  (on_board yes)
  (in_pos_files yes)
  (dnp no)
  (fields_autoplaced yes)
  (property "Reference" "#PWR012" (at 102.87 104.14 0) (hide yes) (show_name no) (do_not_autoplace no) (effects (font (size 1.27 1.27))))
  (property "Value" "GND" (at 102.87 102.87 0) (show_name no) (do_not_autoplace no) (effects (font (size 1.27 1.27))))
  (property "Footprint" "" (at 102.87 97.79 0) (hide yes) (show_name no) (do_not_autoplace no) (effects (font (size 1.27 1.27))))
  (property "Datasheet" "" (at 102.87 97.79 0) (hide yes) (show_name no) (do_not_autoplace no) (effects (font (size 1.27 1.27))))
  (property "Description" "Power symbol creates a global label with name \"GND\" , ground" (at 102.87 97.79 0) (hide yes) (show_name no) (do_not_autoplace no) (effects (font (size 1.27 1.27))))
  (pin "1"))
 (symbol
  (lib_id "power:+3.3V")
  (at 153.67 88.9 0)
  (unit 1)
  (body_style 1)
  (exclude_from_sim no)
  (in_bom yes)
  (on_board yes)
  (in_pos_files yes)
  (dnp no)
  (property "Reference" "#PWR06" (at 153.67 92.71 0) (hide yes) (show_name no) (do_not_autoplace no) (effects (font (size 1.27 1.27))))
  (property "Value" "+3.3V" (at 153.67 85.09 0) (show_name no) (do_not_autoplace no) (effects (font (size 1.27 1.27))))
  (property "Footprint" "" (at 153.67 88.9 0) (hide yes) (show_name no) (do_not_autoplace no) (effects (font (size 1.27 1.27))))
  (property "Datasheet" "" (at 153.67 88.9 0) (hide yes) (show_name no) (do_not_autoplace no) (effects (font (size 1.27 1.27))))
  (property "Description" "Power symbol creates a global label with name \"+3.3V\"" (at 153.67 88.9 0) (hide yes) (show_name no) (do_not_autoplace no) (effects (font (size 1.27 1.27))))
  (pin "1"))
 (symbol
  (lib_id "Device:C")
  (at 130.81 92.71 0)
  (unit 1)
  (body_style 1)
  (exclude_from_sim no)
  (in_bom yes)
  (on_board yes)
  (in_pos_files yes)
  (dnp no)
  (property "Reference" "C1" (at 125.73 92.964 0) (show_name no) (do_not_autoplace no) (effects (font (size 1.27 1.27)) (justify left)))
  (property "Value" "2.2µF" (at 124.714 95.25 0) (show_name no) (do_not_autoplace no) (effects (font (size 1.27 1.27)) (justify left)))
  (property "Footprint" "Capacitor_SMD:C_0603_1608Metric" (at 131.7752 96.52 0) (hide yes) (show_name no) (do_not_autoplace no) (effects (font (size 1.27 1.27))))
  (property "Datasheet" "" (at 130.81 92.71 0) (hide yes) (show_name no) (do_not_autoplace no) (effects (font (size 1.27 1.27))))
  (property "Description" "Unpolarized capacitor" (at 130.81 92.71 0) (hide yes) (show_name no) (do_not_autoplace no) (effects (font (size 1.27 1.27))))
  (property "LCSC" "C23630" (at 130.81 92.71 0) (hide yes) (show_name no) (do_not_autoplace no) (effects (font (size 1.27 1.27))))
  (pin "2")
  (pin "1"))
 (symbol
  (lib_id "OpenDongle:USB_A_PCB_4Pin")
  (at 179.07 92.71 0)
  (unit 1)
  (body_style 1)
  (exclude_from_sim no)
  (in_bom no)
  (on_board yes)
  (in_pos_files no)
  (dnp no)
  (property "Reference" "J1" (at 179.07 83.82 0) (show_name no) (do_not_autoplace no) (effects (font (size 1.27 1.27))))
  (property "Value" "PCB USB" (at 179.07 82.55 0) (hide yes) (show_name no) (do_not_autoplace no) (effects (font (size 1.27 1.27))))
  (property "Footprint" "OpenDongle:usb-PCB" (at 182.88 93.98 0) (hide yes) (show_name no) (do_not_autoplace no) (effects (font (size 1.27 1.27))))
  (property "Datasheet" "" (at 182.88 93.98 0) (hide yes) (show_name no) (do_not_autoplace no) (effects (font (size 1.27 1.27))))
  (property "Description" "PCB USB-A" (at 179.07 92.71 0) (hide yes) (show_name no) (do_not_autoplace no) (effects (font (size 1.27 1.27))))
  (pin "1")
  (pin "2")
  (pin "3")
  (pin "4"))
 (symbol
  (lib_id "power:VCC")
  (at 133.35 88.9 0)
  (unit 1)
  (body_style 1)
  (exclude_from_sim no)
  (in_bom yes)
  (on_board yes)
  (in_pos_files yes)
  (dnp no)
  (property "Reference" "#PWR015" (at 133.35 92.71 0) (hide yes) (show_name no) (do_not_autoplace no) (effects (font (size 1.27 1.27))))
  (property "Value" "VCC" (at 131.572 85.344 0) (show_name no) (do_not_autoplace no) (effects (font (size 1.27 1.27)) (justify left)))
  (property "Footprint" "" (at 133.35 88.9 0) (hide yes) (show_name no) (do_not_autoplace no) (effects (font (size 1.27 1.27))))
  (property "Datasheet" "" (at 133.35 88.9 0) (hide yes) (show_name no) (do_not_autoplace no) (effects (font (size 1.27 1.27))))
  (property "Description" "Power symbol creates a global label with name \"VCC\"" (at 133.35 88.9 0) (hide yes) (show_name no) (do_not_autoplace no) (effects (font (size 1.27 1.27))))
  (pin "1"))
 (symbol
  (lib_id "power:+3.3V")
  (at 91.44 49.53 90)
  (unit 1)
  (body_style 1)
  (exclude_from_sim no)
  (in_bom yes)
  (on_board yes)
  (in_pos_files yes)
  (dnp no)
  (property "Reference" "#PWR08" (at 95.25 49.53 0) (hide yes) (show_name no) (do_not_autoplace no) (effects (font (size 1.27 1.27))))
  (property "Value" "+3.3V" (at 85.598 49.53 90) (show_name no) (do_not_autoplace no) (effects (font (size 1.27 1.27))))
  (property "Footprint" "" (at 91.44 49.53 0) (hide yes) (show_name no) (do_not_autoplace no) (effects (font (size 1.27 1.27))))
  (property "Datasheet" "" (at 91.44 49.53 0) (hide yes) (show_name no) (do_not_autoplace no) (effects (font (size 1.27 1.27))))
  (property "Description" "Power symbol creates a global label with name \"+3.3V\"" (at 91.44 49.53 0) (hide yes) (show_name no) (do_not_autoplace no) (effects (font (size 1.27 1.27))))
  (pin "1"))
 (symbol
  (lib_id "power:GND")
  (at 165.1 62.23 90)
  (unit 1)
  (body_style 1)
  (exclude_from_sim no)
  (in_bom yes)
  (on_board yes)
  (in_pos_files yes)
  (dnp no)
  (fields_autoplaced yes)
  (property "Reference" "#PWR013" (at 171.45 62.23 0) (hide yes) (show_name no) (do_not_autoplace no) (effects (font (size 1.27 1.27))))
  (property "Value" "GND" (at 168.91 62.2299 90) (show_name no) (do_not_autoplace no) (effects (font (size 1.27 1.27)) (justify right)))
  (property "Footprint" "" (at 165.1 62.23 0) (hide yes) (show_name no) (do_not_autoplace no) (effects (font (size 1.27 1.27))))
  (property "Datasheet" "" (at 165.1 62.23 0) (hide yes) (show_name no) (do_not_autoplace no) (effects (font (size 1.27 1.27))))
  (property "Description" "Power symbol creates a global label with name \"GND\" , ground" (at 165.1 62.23 0) (hide yes) (show_name no) (do_not_autoplace no) (effects (font (size 1.27 1.27))))
  (pin "1"))
 (sheet_instances
  (path ""
   (page "1")))
 (embedded_fonts no))
